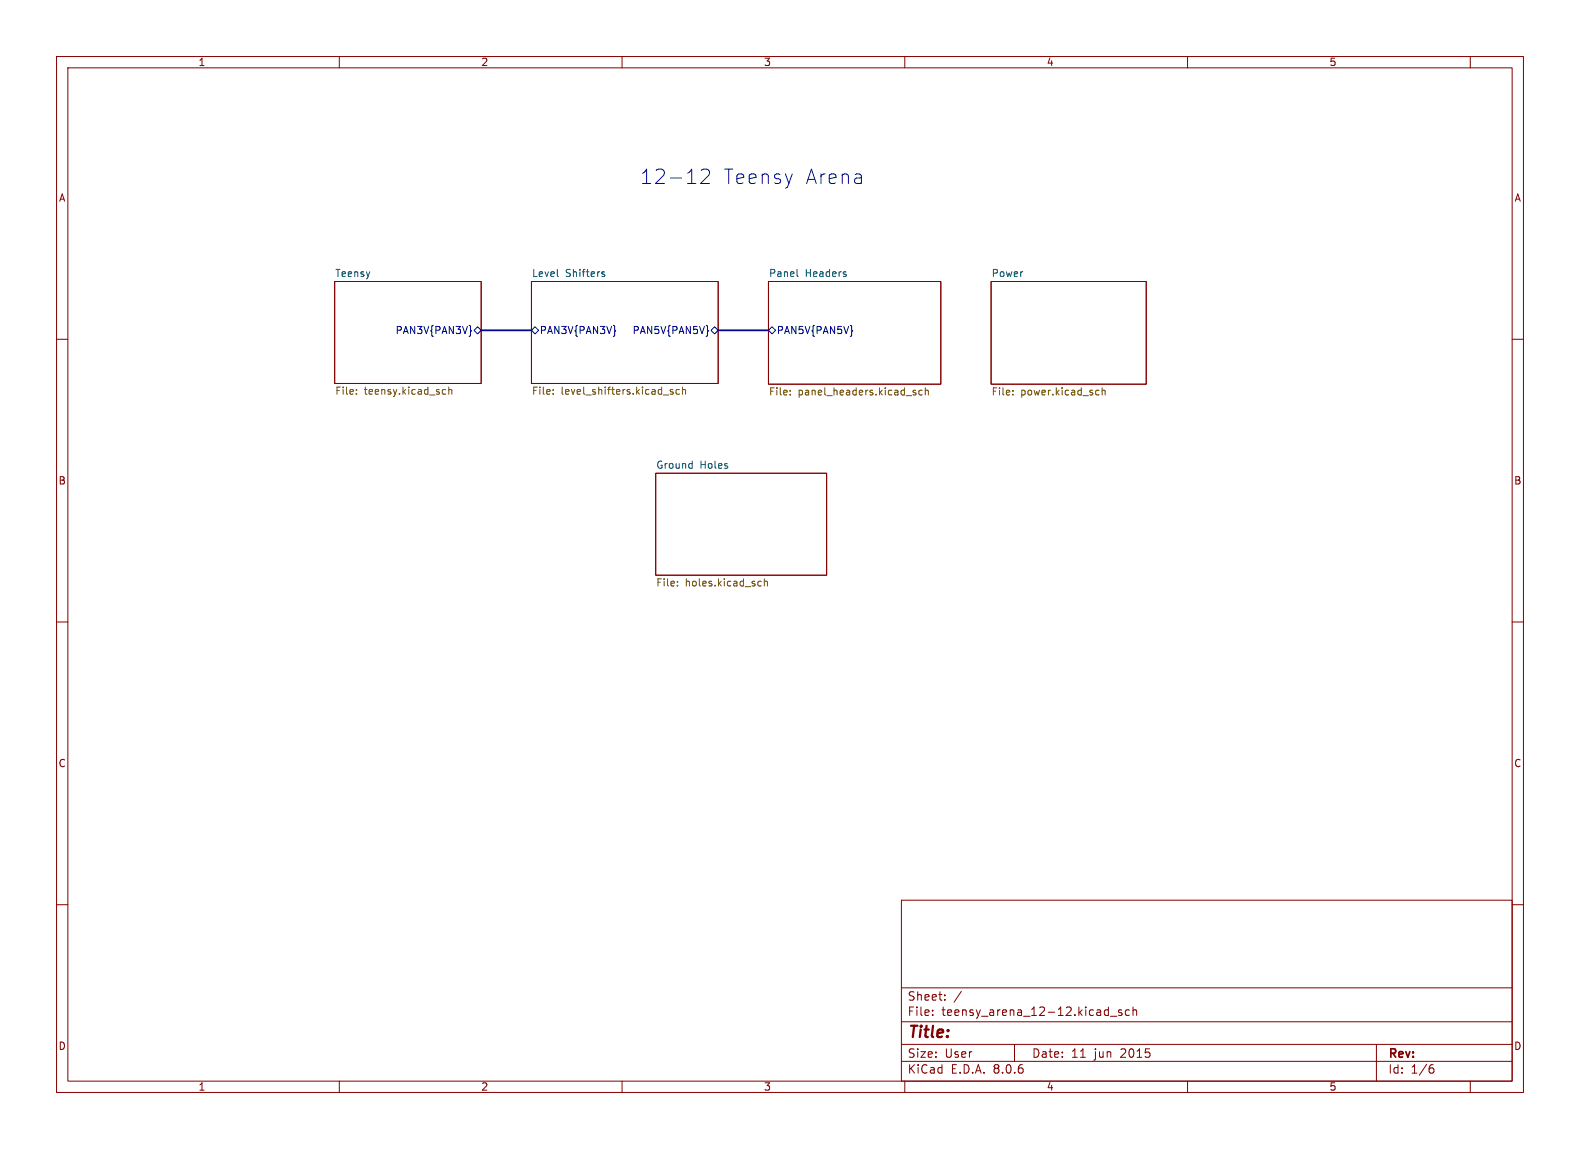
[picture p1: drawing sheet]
<svg xmlns="http://www.w3.org/2000/svg" width="279mm" height="203mm" viewBox="0 0 279 203" stroke-linecap="round" stroke-linejoin="round" font-family="sans-serif">
<g fill="none" stroke="#840000" stroke-width=".18">
<path d="M10 10h259.4v183.2h-259.4zM12 12h255.4v179.2h-255.4zM60 10v2M110 10v2M160 10v2M210 10v2M260 10v2M10 60h2M59.2 49.8h25.9v18h-25.9zM94 49.8h33v18h-33zM135.9 49.8h30.5v18.1h-30.5zM175.3 49.8h27.4v18.1h-27.4z"/>
<path d="M267.4 60h2M116 83.7h30.2v18h-30.2zM10 110h2M267.4 110h2M10 160h2M159.4 159.2h108v32h-108zM267.4 160h2M159.4 174.7h108M164.9 179.4v.2M164.9 178.7v.1M167.1 176.7v.2M167.1 176v.1"/>
<path d="M170 175.3l-1.3 1.9M196.4 179.7h1.1M198.4 178.7l-.4-.1-.2 .2 .1 .2 .5 .2v.3h-.6M199.7 178.7l-.4-.1-.3 .3v.4l.1 .2h.6M200.4 178.7l.2-.1 .3 .1 .1 .9M200.4 178.1v1.5M60 191.2v2M110 191.2v2M159.4 187.7h108M159.4 184.7h108M159.4 180.7h108M160 191.2v2"/>
<path d="M179.4 184.7v3M210 191.2v2M243.4 184.7v6.5M253 188.9h.3l.3 .2-.1 .5-.5 .2M253.4 188.3l-.4 .1M260 191.2v2"/>
</g>
<path d="M83.1 57.6l.1 .7 .2 .2-.2 .2-.1 .7M83.8 58.4l.7-.6 .6 .6-.6 .7zM94 58.4l.6-.6 .6 .6-.6 .7zM108.6 57.6l.1 .7 .2 .2-.2 .2-.1 .7M125 57.6l.1 .7 .2 .2-.2 .2-.1 .7M125.7 58.4l.7-.6 .6 .6-.6 .7zM135.9 58.4l.6-.6 .7 .6-.7 .7zM150.5 57.6l.1 .7 .2 .2-.2 .2-.1 .7" fill="none" stroke="#000084" stroke-width=".18"/>
<path d="M98.6 48.8l.1 .1M106.5 48.4l.5 .3-.1 .1-.4 .1M106.5 48.1h.4M140.9 47.6v1.1l.2 .2M149.6 48.5v.3M122.3 82h.1M122.4 81.5v1.3M122.4 82.8h-.1" fill="none" stroke="#006464" stroke-width=".18"/>
<g fill="none" stroke="#725600" stroke-width=".18">
<path d="M63 69.6v.1M63 68.9v.2M78.5 68.9h.3M78.8 69.7h-.3M79.4 69l.1-.1h.3l.1 .8M79.4 68.5v1.2M97.8 69.6v.1M97.8 68.9v.2M119 68.9h-.3l-.2 .2 .1 .1 .4 .2v.3h-.5M120.1 68.9h-.3l-.3 .2 .2 .6h.4M120.7 69l.2-.1h.3v.8M120.7 68.5v1.2"/>
<path d="M139.7 69.7v.2M139.7 69.1v.1M161.6 69.4l.3 .1 .1 .2-.2 .2h-.2M161.6 69l.3 .1M163.1 69.1l-.4-.1-.2 .2 .1 .6h.5M163.6 69.1l.2-.1 .3 .1 .1 .8M163.6 68.6v1.3M179.1 69.7v.2M179.1 69.1v.1M194 69l.3 .1M194.3 69.8l-.3 .1M194.9 69.1l.2-.1 .3 .1v.8"/>
<path d="M194.9 68.6v1.3M119.8 103.5v.1M119.8 102.8v.2M134.3 102.8h.3M134.6 103.6h-.3M135.2 102.9l.1-.1h.3l.1 .8M135.2 102.4v1.2"/>
</g>
<path d="M124 30.2l.4-.3h.6a.69 .69 0 0 1 .3 1.1l-1.4 1.5h1.6" fill="none" stroke="#0000c2" stroke-width=".18"/>
<path d="M85.1 58.4h8.9M127 58.4h8.9" fill="none" stroke="#000084" stroke-width=".3"/>
<g font-size="3.5" fill="#0000c2">
<text x="113" y="32.8">12-12</text>
<text x="127.7" y="32.8">Teensy</text>
<text x="142.2" y="32.8">Arena</text>
</g>
<text font-size="2.8" fill="#840000" x="160.4" y="184.1">Title:</text>
<g font-size="2.1" fill="#840000">
<text x="160.4" y="179.9">File:</text>
<text x="160.4" y="177.2">Sheet:</text>
<text x="166.5" y="179.9">teensy_arena_12-12.kicad_sch</text>
<text x="160.4" y="190.1">KiCad</text>
<text x="160.4" y="187.3">Size:</text>
<text x="167.1" y="187.3">User</text>
<text x="168.1" y="190.1">E.D.A.</text>
<text x="175.7" y="190.1">8.0.6</text>
<text x="182.4" y="187.3">Date:</text>
<text x="189.4" y="187.3">11</text>
<text x="193.6" y="187.3">jun</text>
<text x="198.3" y="187.3">2015</text>
<text x="245.4" y="187.5">Rev:</text>
<text x="245.4" y="190.1">Id:</text>
<text x="249.5" y="190.1">1/6</text>
</g>
<g font-size="1.8" fill="#840000">
<text x="35" y="11.9">1</text>
<text x="85" y="11.9">2</text>
<text x="135" y="11.9">3</text>
<text x="185" y="11.9">4</text>
<text x="235" y="11.9">5</text>
<text x="10.3" y="35.9">A</text>
<text x="267.7" y="35.9">A</text>
<text x="10.3" y="85.9">B</text>
<text x="267.7" y="85.9">B</text>
<text x="10.3" y="135.9">C</text>
<text x="267.7" y="135.9">C</text>
<text x="10.3" y="185.9">D</text>
<text x="267.7" y="185.9">D</text>
<text x="35" y="193.1">1</text>
<text x="85" y="193.1">2</text>
<text x="135" y="193.1">3</text>
<text x="185" y="193.1">4</text>
<text x="235" y="193.1">5</text>
</g>
<g font-size="1.8" fill="#006464">
<text x="59.2" y="49.1">Teensy</text>
<text x="94" y="49.1">Level</text>
<text x="100" y="49.1">Shifters</text>
<text x="135.9" y="49.1">Panel</text>
<text x="142.4" y="49.1">Headers</text>
<text x="175.3" y="49.1">Power</text>
<text x="116" y="83">Ground</text>
<text x="123.8" y="83">Holes</text>
</g>
<g font-size="1.8" fill="#000084">
<text x="69.8" y="59.3">PAN3V{PAN3V}</text>
<text x="95.4" y="59.3">PAN3V{PAN3V}</text>
<text x="111.8" y="59.3">PAN5V{PAN5V}</text>
<text x="137.3" y="59.3">PAN5V{PAN5V}</text>
</g>
<g font-size="1.8" fill="#725600">
<text x="59.2" y="70.1">File:</text>
<text x="64.4" y="70.1">teensy.kicad_sch</text>
<text x="94" y="70.1">File:</text>
<text x="99.2" y="70.1">level_shifters.kicad_sch</text>
<text x="135.9" y="70.3">File:</text>
<text x="141.1" y="70.3">panel_headers.kicad_sch</text>
<text x="175.3" y="70.3">File:</text>
<text x="180.5" y="70.3">power.kicad_sch</text>
<text x="116" y="104">File:</text>
<text x="121.2" y="104">holes.kicad_sch</text>
</g>
</svg>
